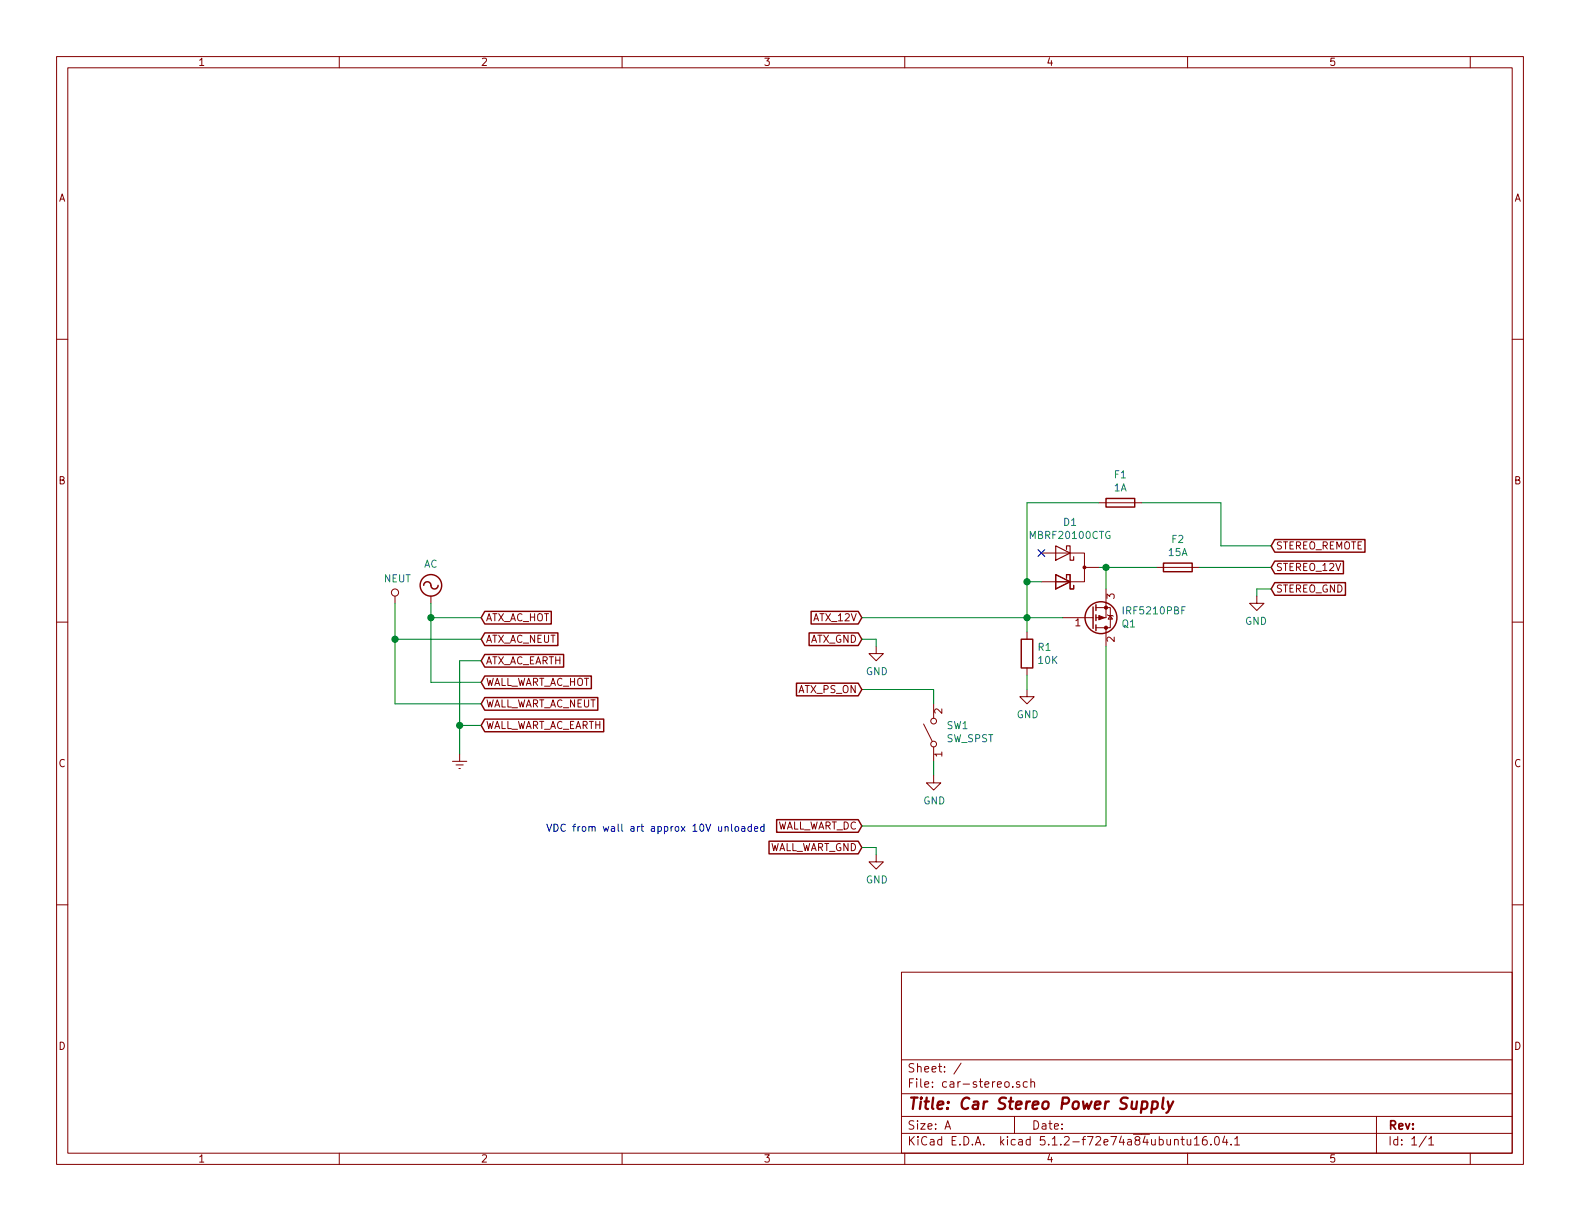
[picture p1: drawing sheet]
EESchema Schematic File Version 4
EELAYER 29 0
EELAYER END
$Descr A 11000 8500
encoding utf-8
Sheet 1 1
Title "Car Stereo Power Supply"
Date ""
Rev ""
Comp ""
Comment1 ""
Comment2 ""
Comment3 ""
Comment4 ""
$EndDescr
$Comp
L Transistor_FET:IRF9540N Q1
U 1 1
P 7600 4300
F 0 "Q1" H 7806 4346 50  0000 L CNN
F 1 "‎IRF5210PBF‎" H 7806 4255 50  0000 L CNN
F 2 "Package_TO_SOT_THT:TO-220-3_Vertical" H 7800 4225 50  0001 L CIN
F 3 "http://www.irf.com/product-info/datasheets/data/irf9540n.pdf" H 7600 4300 50  0001 L CNN
	1    7600 4300
	1    0    0    1   
$EndComp
$Comp
L Diode:C5D50065D D1
U 1 1
P 7450 3950
F 0 "D1" H 7450 4266 50  0000 C CNN
F 1 "MBRF20100CTG" H 7450 4175 50  0000 C CNN
F 2 "Package_TO_SOT_THT:TO-247-3_Vertical" H 7450 3775 50  0001 C CNN
F 3 "https://www.wolfspeed.com/media/downloads/111/C5D50065D.pdf" H 7450 3950 50  0001 C CNN
	1    7450 3950
	1    0    0    -1  
$EndComp
$Comp
L Device:R R1
U 1 1
P 7150 4550
F 0 "R1" H 7220 4596 50  0000 L CNN
F 1 "10K" H 7220 4505 50  0000 L CNN
F 2 "" V 7080 4550 50  0001 C CNN
F 3 "~" H 7150 4550 50  0001 C CNN
	1    7150 4550
	1    0    0    -1  
$EndComp
Wire Wire Line
	7400 4300 7150 4300
Wire Wire Line
	7150 4300 7150 4400
Wire Wire Line
	7700 4100 7700 3950
Wire Wire Line
	7700 3950 7650 3950
$Comp
L power:GND #PWR04
U 1 1
P 7150 4800
F 0 "#PWR04" H 7150 4550 50  0001 C CNN
F 1 "GND" H 7155 4627 50  0000 C CNN
F 2 "" H 7150 4800 50  0001 C CNN
F 3 "" H 7150 4800 50  0001 C CNN
	1    7150 4800
	1    0    0    -1  
$EndComp
Wire Wire Line
	7250 4050 7150 4050
Wire Wire Line
	7150 4050 7150 4300
Connection ~ 7150 4300
Wire Wire Line
	7150 4700 7150 4800
NoConn ~ 7250 3850
Text Notes 3800 5800 0    50   ~ 0
VDC from wall art approx 10V unloaded
$Comp
L Switch:SW_SPST SW1
U 1 1
P 6500 5100
F 0 "SW1" V 6546 5012 50  0000 R CNN
F 1 "SW_SPST" V 6455 5012 50  0000 R CNN
F 2 "" H 6500 5100 50  0001 C CNN
F 3 "~" H 6500 5100 50  0001 C CNN
	1    6500 5100
	0    -1   -1   0   
$EndComp
Wire Wire Line
	6500 5300 6500 5400
Wire Wire Line
	6500 4900 6500 4800
Wire Wire Line
	6500 4800 6000 4800
Text GLabel 6000 4800 0    50   Input ~ 0
ATX_PS_ON
Text GLabel 6000 4300 0    50   Input ~ 0
ATX_12V
Text GLabel 6000 4450 0    50   Input ~ 0
ATX_GND
$Comp
L power:GND #PWR01
U 1 1
P 6100 4500
F 0 "#PWR01" H 6100 4250 50  0001 C CNN
F 1 "GND" H 6105 4327 50  0000 C CNN
F 2 "" H 6100 4500 50  0001 C CNN
F 3 "" H 6100 4500 50  0001 C CNN
	1    6100 4500
	1    0    0    -1  
$EndComp
Wire Wire Line
	6000 4450 6100 4450
Wire Wire Line
	6100 4450 6100 4500
Text GLabel 6000 5750 0    50   Input ~ 0
WALL_WART_DC
Text GLabel 6000 5900 0    50   Input ~ 0
WALL_WART_GND
$Comp
L power:GND #PWR02
U 1 1
P 6100 5950
F 0 "#PWR02" H 6100 5700 50  0001 C CNN
F 1 "GND" H 6105 5777 50  0000 C CNN
F 2 "" H 6100 5950 50  0001 C CNN
F 3 "" H 6100 5950 50  0001 C CNN
	1    6100 5950
	1    0    0    -1  
$EndComp
Wire Wire Line
	6000 5900 6100 5900
Wire Wire Line
	6100 5900 6100 5950
Wire Wire Line
	6000 5750 7700 5750
Wire Wire Line
	7700 4500 7700 5750
Wire Wire Line
	6000 4300 7150 4300
Text GLabel 8850 3950 2    50   Input ~ 0
STEREO_12V
Text GLabel 8850 4100 2    50   Input ~ 0
STEREO_GND
$Comp
L power:GND #PWR05
U 1 1
P 8750 4150
F 0 "#PWR05" H 8750 3900 50  0001 C CNN
F 1 "GND" H 8755 3977 50  0000 C CNN
F 2 "" H 8750 4150 50  0001 C CNN
F 3 "" H 8750 4150 50  0001 C CNN
	1    8750 4150
	-1   0    0    -1  
$EndComp
Wire Wire Line
	8850 4100 8750 4100
Wire Wire Line
	8750 4100 8750 4150
Text GLabel 8850 3800 2    50   Input ~ 0
STEREO_REMOTE
Wire Wire Line
	8850 3800 8500 3800
Wire Wire Line
	8500 3800 8500 3500
Wire Wire Line
	7150 3500 7150 4050
Connection ~ 7150 4050
$Comp
L power:GND #PWR03
U 1 1
P 6500 5400
F 0 "#PWR03" H 6500 5150 50  0001 C CNN
F 1 "GND" H 6505 5227 50  0000 C CNN
F 2 "" H 6500 5400 50  0001 C CNN
F 3 "" H 6500 5400 50  0001 C CNN
	1    6500 5400
	1    0    0    -1  
$EndComp
$Comp
L Device:Fuse F2
U 1 1
P 8200 3950
F 0 "F2" V 8003 3950 50  0000 C CNN
F 1 "15A" V 8094 3950 50  0000 C CNN
F 2 "" V 8130 3950 50  0001 C CNN
F 3 "~" H 8200 3950 50  0001 C CNN
	1    8200 3950
	0    1    1    0   
$EndComp
Wire Wire Line
	8350 3950 8850 3950
Wire Wire Line
	8050 3950 7700 3950
Connection ~ 7700 3950
$Comp
L Device:Fuse F1
U 1 1
P 7800 3500
F 0 "F1" V 7603 3500 50  0000 C CNN
F 1 "1A" V 7694 3500 50  0000 C CNN
F 2 "" V 7730 3500 50  0001 C CNN
F 3 "~" H 7800 3500 50  0001 C CNN
	1    7800 3500
	0    1    1    0   
$EndComp
Wire Wire Line
	7950 3500 8500 3500
Wire Wire Line
	7650 3500 7150 3500
$Comp
L power:AC #PWR?
U 1 1
P 3000 4200
F 0 "#PWR?" H 3000 4100 50  0001 C CNN
F 1 "AC" H 3000 4475 50  0000 C CNN
F 2 "" H 3000 4200 50  0001 C CNN
F 3 "" H 3000 4200 50  0001 C CNN
	1    3000 4200
	1    0    0    -1  
$EndComp
$Comp
L power:NEUT #PWR?
U 1 1
P 2750 4200
F 0 "#PWR?" H 2750 4050 50  0001 C CNN
F 1 "NEUT" H 2767 4373 50  0000 C CNN
F 2 "" H 2750 4200 50  0001 C CNN
F 3 "" H 2750 4200 50  0001 C CNN
	1    2750 4200
	1    0    0    -1  
$EndComp
$Comp
L power:Earth #PWR?
U 1 1
P 3200 5250
F 0 "#PWR?" H 3200 5000 50  0001 C CNN
F 1 "Earth" H 3200 5100 50  0001 C CNN
F 2 "" H 3200 5250 50  0001 C CNN
F 3 "~" H 3200 5250 50  0001 C CNN
	1    3200 5250
	1    0    0    -1  
$EndComp
Text GLabel 3350 4300 2    50   Input ~ 0
ATX_AC_HOT
Text GLabel 3350 4450 2    50   Input ~ 0
ATX_AC_NEUT
Text GLabel 3350 4600 2    50   Input ~ 0
ATX_AC_EARTH
Wire Wire Line
	3000 4200 3000 4300
Wire Wire Line
	3000 4300 3350 4300
Wire Wire Line
	3350 4450 2750 4450
Wire Wire Line
	2750 4450 2750 4200
Text GLabel 3350 4750 2    50   Input ~ 0
WALL_WART_AC_HOT
Text GLabel 3350 4900 2    50   Input ~ 0
WALL_WART_AC_NEUT
Text GLabel 3350 5050 2    50   Input ~ 0
WALL_WART_AC_EARTH
Wire Wire Line
	3350 4600 3200 4600
Wire Wire Line
	3200 4600 3200 5050
Wire Wire Line
	3350 5050 3200 5050
Connection ~ 3200 5050
Wire Wire Line
	3200 5050 3200 5250
Wire Wire Line
	3350 4750 3000 4750
Wire Wire Line
	3000 4750 3000 4300
Connection ~ 3000 4300
Wire Wire Line
	3350 4900 2750 4900
Wire Wire Line
	2750 4900 2750 4450
Connection ~ 2750 4450
$EndSCHEMATC
